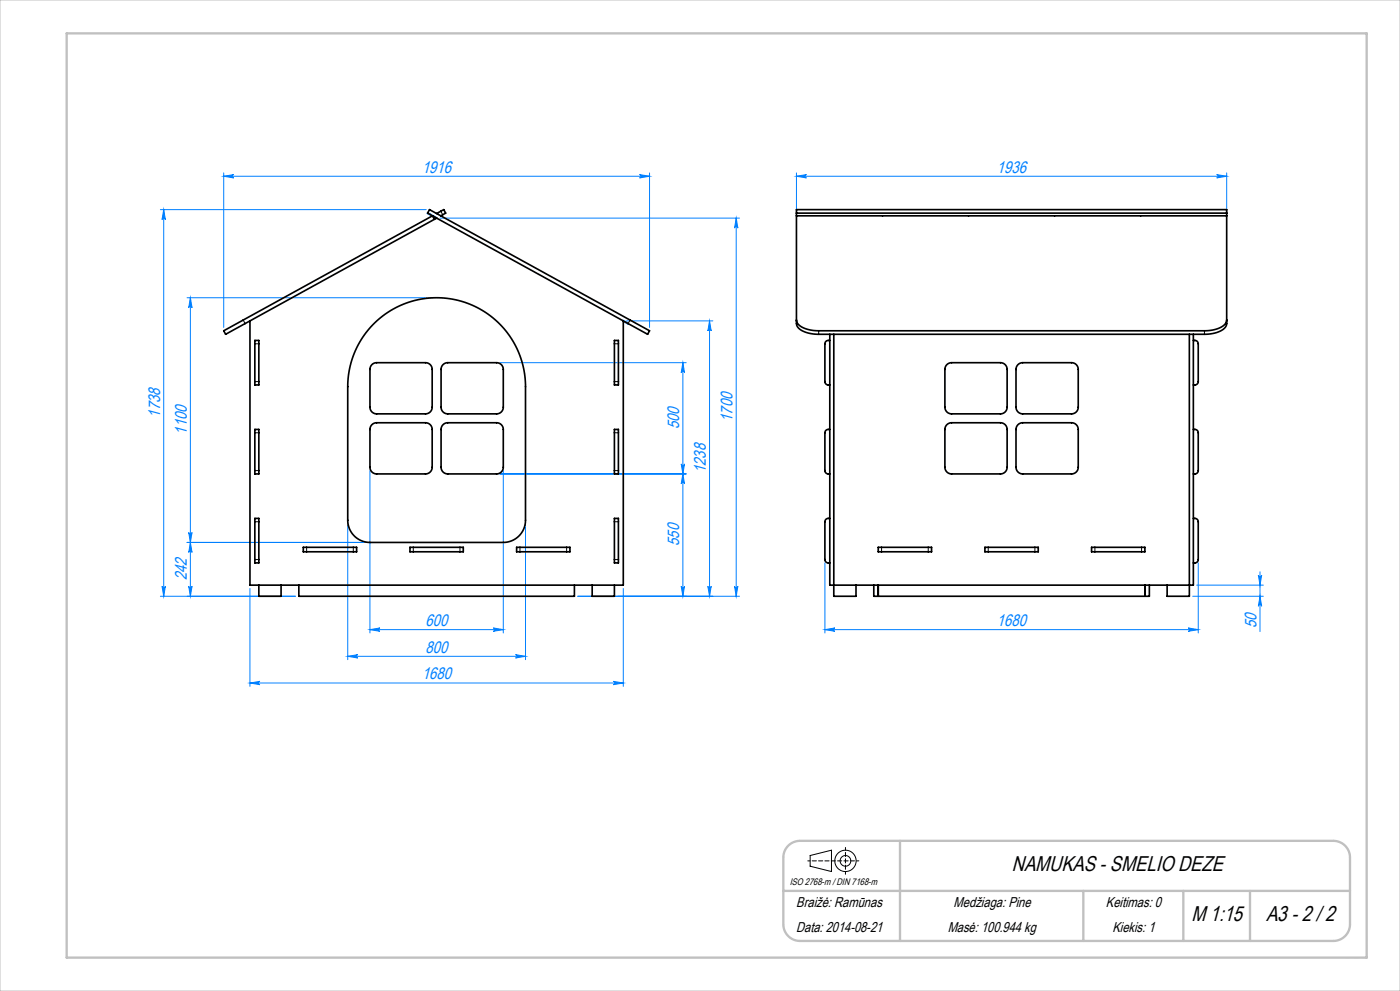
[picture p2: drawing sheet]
<svg xmlns="http://www.w3.org/2000/svg" width="420mm" height="297mm" viewBox="0 0 420 297" stroke-linecap="round" stroke-linejoin="round" font-family="sans-serif">
<g fill="none" stroke="#000" stroke-width=".3">
<path d="M243 256.4l6.4-1.6v6.4l-6.4-1.6z"/>
<circle cx="253.6" cy="258" r="3.2"/>
<circle cx="253.6" cy="258" r="1.6"/>
</g>
<path d="M240 252a5 5 0 0 0-5 5M400 252a5 5 0 0 1 5 5M235 277a5 5 0 0 0 5 5M405 277a5 5 0 0 1-5 5" fill="none" stroke="#c0c0c0" stroke-width=".7" stroke-linecap="butt"/>
<g fill="none" stroke="#0080ff" stroke-width=".3">
<path d="M67.1 52.8l3-.5a.5 .5 0 0 0-.5 .5 .5 .5 0 0 0 .5 .5zM67.1 51.8v46.3M67.1 52.8h127.8M191.9 52.3l3 .5-3 .5a.5 .5 0 0 0 .4-.5 .5 .5 0 0 0-.4-.5zM194.9 51.8v46.3M238.9 52.8l3-.5a.5 .5 0 0 0-.4 .5 .5 .5 0 0 0 .4 .5zM238.9 52.8h129.1M238.9 51.8v11.9M365 52.3l3 .5-3 .5a.5 .5 0 0 0 .5-.5 .5 .5 0 0 0-.5-.5zM368 51.8v11.9M48.1 62.8h79.8M49.1 62.8l.5 3a.5 .5 0 0 0-.5-.5 .5 .5 0 0 0-.5 .5z"/>
<path d="M49.1 62.8v115.9M132 65.4h89.9M220.9 65.4l.5 3a.5 .5 0 0 0-.5-.5 .5 .5 0 0 0-.5 .5zM220.9 65.4v113.3M56.1 89.2h73.9M57.1 89.2l.5 3a.5 .5 0 0 0-.5-.4 .5 .5 0 0 0-.5 .4zM57.1 89.2v89.5M188 96.2h25.9M212.9 96.2v82.5M212.9 96.2l.5 3a.5 .5 0 0 0-.5-.5 .5 .5 0 0 0-.5 .5zM150 108.7h55.9M204.9 108.7v70"/>
<path d="M204.9 108.7l.5 3a.5 .5 0 0 0-.5-.5 .5 .5 0 0 0-.5 .5zM204.4 139a.5 .5 0 0 0 .5 .5 .5 .5 0 0 0 .5-.5l-.5 3zM56.6 159.6a.5 .5 0 0 0 .5 .4 .5 .5 0 0 0 .5-.4l-.5 3zM104.3 156.9v40.8M111 141v48.7M150 142h55.9M151 141v48.7M157.7 156.9v40.8M204.9 142l.5 3a.5 .5 0 0 0-.5-.4 .5 .5 0 0 0-.5 .4zM48.6 175.7a.5 .5 0 0 0 .5 .5 .5 .5 0 0 0 .5-.5l-.5 3zM56.6 175.7a.5 .5 0 0 0 .5 .5 .5 .5 0 0 0 .5-.5l-.5 3zM57.1 162.6l.5 3a.5 .5 0 0 0-.5-.5 .5 .5 0 0 0-.5 .5z"/>
<path d="M75 176.4v29.3M88.7 178.7h-40.6M110 162.6h-53.9M173.3 178.7h48.6M187 176.4v29.3M204.4 175.7a.5 .5 0 0 0 .5 .5 .5 .5 0 0 0 .5-.5l-.5 3zM212.4 175.7a.5 .5 0 0 0 .5 .5 .5 .5 0 0 0 .5-.5l-.5 3zM220.4 175.7a.5 .5 0 0 0 .5 .5 .5 .5 0 0 0 .5-.5l-.5 3zM247.5 168.7v21M357.8 178.7h21.2M359 175.4h20M359.5 168.7v21"/>
<path d="M377.5 172.4a.5 .5 0 0 0 .5 .4 .5 .5 0 0 0 .5-.4l-.5 3zM378 171.4v17.9M378 178.7l.5 3a.5 .5 0 0 0-.5-.5 .5 .5 0 0 0-.5 .5zM104.3 196.7l3-.5a.5 .5 0 0 0-.5 .5 .5 .5 0 0 0 .5 .5zM104.3 196.7h53.4M111 188.7l3-.5a.5 .5 0 0 0-.5 .5 .5 .5 0 0 0 .5 .5zM111 188.7h40M148 188.2l3 .5-3 .5a.5 .5 0 0 0 .5-.5 .5 .5 0 0 0-.5-.5zM154.7 196.2l3 .5-3 .5a.5 .5 0 0 0 .4-.5 .5 .5 0 0 0-.4-.5zM247.5 188.7l3-.5a.5 .5 0 0 0-.5 .5 .5 .5 0 0 0 .5 .5zM247.5 188.7h112M356.5 188.2l3 .5-3 .5a.5 .5 0 0 0 .4-.5 .5 .5 0 0 0-.4-.5z"/>
<path d="M75 204.7l3-.5a.5 .5 0 0 0-.5 .5 .5 .5 0 0 0 .5 .5zM75 204.7h112M184 204.2l3 .5-3 .5a.5 .5 0 0 0 .5-.5 .5 .5 0 0 0-.5-.5z"/>
</g>
<path d="M242.3 258h15.4" fill="none" stroke="#000" stroke-width=".3" stroke-dasharray="1.3 .6" stroke-dashoffset=".6"/>
<path d="M253.6 254v8" fill="none" stroke="#000" stroke-width=".3" stroke-dasharray="1.3 .6" stroke-dashoffset=".4"/>
<path d="M403.7 287h6.3M410 287v-6.3" fill="none" stroke="#c0c0c0" stroke-width=".3" stroke-dasharray="15.2 1.3 1.3 1.3" stroke-dashoffset="14"/>
<path d="M0 0h420v297h-420z" fill="none" stroke="#c0c0c0" stroke-width=".3"/>
<path d="M20 10h390v277h-390zM235 257v20M240 252h160M270 252v30M405 257v20M235 267h170M325 267v15M355 267v15M375 267v15M240 282h160" fill="none" stroke="#c0c0c0" stroke-width=".7"/>
<path d="M128.3 63.9l2.7 1.5M186.9 96.1l1.5 .8" fill="none" stroke="#0080ff" stroke-width=".7"/>
<g fill="#0080ff">
<path d="M212.9 96.2l.5 3a.5 .5 0 0 0-.5-.5 .5 .5 0 0 0-.5 .5zM212.4 175.7a.5 .5 0 0 0 .5 .5 .5 .5 0 0 0 .5-.5l-.5 3zM220.9 65.4l.5 3a.5 .5 0 0 0-.5-.5 .5 .5 0 0 0-.5 .5zM220.4 175.7a.5 .5 0 0 0 .5 .5 .5 .5 0 0 0 .5-.5l-.5 3z"/>
<path d="M67.1 52.8l3-.5a.5 .5 0 0 0-.5 .5 .5 .5 0 0 0 .5 .5zM191.9 52.3l3 .5-3 .5a.5 .5 0 0 0 .4-.5 .5 .5 0 0 0-.4-.5zM75 204.7l3-.5a.5 .5 0 0 0-.5 .5 .5 .5 0 0 0 .5 .5zM184 204.2l3 .5-3 .5a.5 .5 0 0 0 .5-.5 .5 .5 0 0 0-.5-.5zM104.3 196.7l3-.5a.5 .5 0 0 0-.5 .5 .5 .5 0 0 0 .5 .5zM154.7 196.2l3 .5-3 .5a.5 .5 0 0 0 .4-.5 .5 .5 0 0 0-.4-.5zM111 188.7l3-.5a.5 .5 0 0 0-.5 .5 .5 .5 0 0 0 .5 .5zM148 188.2l3 .5-3 .5a.5 .5 0 0 0 .5-.5 .5 .5 0 0 0-.5-.5zM247.5 188.7l3-.5a.5 .5 0 0 0-.5 .5 .5 .5 0 0 0 .5 .5zM356.5 188.2l3 .5-3 .5a.5 .5 0 0 0 .4-.5 .5 .5 0 0 0-.4-.5z"/>
<path d="M238.9 52.8l3-.5a.5 .5 0 0 0-.4 .5 .5 .5 0 0 0 .4 .5zM365 52.3l3 .5-3 .5a.5 .5 0 0 0 .5-.5 .5 .5 0 0 0-.5-.5z"/>
<path d="M48.6 175.7a.5 .5 0 0 0 .5 .5 .5 .5 0 0 0 .5-.5l-.5 3zM49.1 62.8l.5 3a.5 .5 0 0 0-.5-.5 .5 .5 0 0 0-.5 .5zM204.4 175.7a.5 .5 0 0 0 .5 .5 .5 .5 0 0 0 .5-.5l-.5 3zM204.9 142l.5 3a.5 .5 0 0 0-.5-.4 .5 .5 0 0 0-.5 .4zM204.4 139a.5 .5 0 0 0 .5 .5 .5 .5 0 0 0 .5-.5l-.5 3zM204.9 108.7l.5 3a.5 .5 0 0 0-.5-.5 .5 .5 0 0 0-.5 .5zM56.6 159.6a.5 .5 0 0 0 .5 .4 .5 .5 0 0 0 .5-.4l-.5 3zM57.1 89.2l.5 3a.5 .5 0 0 0-.5-.4 .5 .5 0 0 0-.5 .4zM378 178.7l.5 3a.5 .5 0 0 0-.5-.5 .5 .5 0 0 0-.5 .5zM377.5 172.4a.5 .5 0 0 0 .5 .4 .5 .5 0 0 0 .5-.4l-.5 3z"/>
<path d="M57.1 162.6l.5 3a.5 .5 0 0 0-.5-.5 .5 .5 0 0 0-.5 .5zM56.6 175.7a.5 .5 0 0 0 .5 .5 .5 .5 0 0 0 .5-.5l-.5 3z"/>
</g>
<g fill="none" stroke="#000" stroke-width=".5">
<path d="M128.9 62.8l66 36.3-.6 1.1-66-36.3zM131 64l2.1-1.2 .6 1.1-1.5 .8M131 65.4l-.7 .3M238.9 62.8h129.1v34.2a3.9 3.9 0 0 1-3.6 2.8l-3.1 .4h-115.7a7.6 7.6 0 0 1-6.5-2.5l-.2-.7zM238.9 64.7h129.1M238.9 63.9h129.1M67.1 99.1l62.6-34.4 .6 1-62.6 34.5zM75 96.2v79.2h112v-79.2M111.9 97.3a26.7 26.7 0 0 1 29.1-6.1 26.7 26.7 0 0 1 16.7 24.7v40a6.7 6.7 0 0 1-6.7 6.7h-40a6.7 6.7 0 0 1-6.7-6.7v-40a26.7 26.7 0 0 1 7.6-18.6zM238.9 95.9a3.9 3.9 0 0 0 3.6 2.9l3.1 .3h115.7a7.6 7.6 0 0 0 6.5-2.4l.2-.8M76.5 102h1.2v13.4h-1.2zM111.6 109.3l1.4-.6h14.7l1.2 .4 .6 .7 .2 .9v11.3l-.5 1.3-.7 .5-.8 .2h-14.7l-1.3-.4-.5-.7-.2-.9v-11.3z"/>
<path d="M132.9 109.3l1.4-.6h14.7l1.2 .4 .6 .7 .2 .9v11.3l-.4 1.3-.7 .5-.9 .2h-14.7l-1.2-.4-.6-.7-.2-.9v-11.3zM184.3 102h1.2v13.4h-1.2zM248.9 102a1.16 1.16 0 0 0-1.4 .7l.1 12.1a1.18 1.18 0 0 0 1.3 .6M248.9 100.2v75.2h109.1v-75.2M250.1 100.2v78.5h6.7v-3.3M284.1 109.3l1.4-.6h14.6l1.3 .4 .5 .7 .2 .9v11.3l-.4 1.3-.7 .5-.9 .2h-14.6l-1.3-.4-.5-.7-.2-.9v-11.3zM305.4 109.3l1.4-.6h14.7l1.2 .4 .6 .7 .2 .9v11.3l-.5 1.3-.7 .5-.8 .2h-14.7l-1.2-.4-.6-.7-.2-.9v-11.3zM356.8 100.2v78.5h-6.7v-3.3M358 102a1.16 1.16 0 0 1 1.4 .7v12.1a1.18 1.18 0 0 1-1.4 .6M76.5 128.7h1.2v13.3h-1.2zM111.6 127.3l1.4-.6h14.7l1.2 .4 .6 .7 .2 .9v11.3l-.5 1.3-.7 .5-.8 .2h-14.7l-1.3-.4-.5-.7-.2-.9v-11.3zM132.9 127.3l1.4-.6h14.7l1.2 .4 .6 .7 .2 .9v11.3l-.4 1.3-.7 .5-.9 .2h-14.7l-1.2-.4-.6-.7-.2-.9v-11.3z"/>
<path d="M184.3 128.7h1.2v13.3h-1.2zM248.9 128.7a1.16 1.16 0 0 0-1.4 .7l.1 12.1a1.18 1.18 0 0 0 1.3 .5M284.1 127.3l1.4-.6h14.6l1.3 .4 .5 .7 .2 .9v11.3l-.4 1.3-.7 .5-.9 .2h-14.6l-1.3-.4-.5-.7-.2-.9v-11.3zM305.4 127.3l1.4-.6h14.7l1.2 .4 .6 .7 .2 .9v11.3l-.5 1.3-.7 .5-.8 .2h-14.7l-1.2-.4-.6-.7-.2-.9v-11.3zM358 128.7a1.16 1.16 0 0 1 1.4 .7v12.1a1.18 1.18 0 0 1-1.4 .5M76.5 155.4h1.2v13.3h-1.2zM184.3 155.4h1.2v13.3h-1.2zM248.9 155.4a1.16 1.16 0 0 0-1.4 .7l.1 12.1a1.18 1.18 0 0 0 1.3 .5M358 155.4a1.16 1.16 0 0 1 1.4 .7v12.1a1.18 1.18 0 0 1-1.4 .5M77.7 175.4v3.3h6.6v-3.3M89.7 175.4v3.3h82.6v-3.3M91 164h16v1.4h-16z"/>
<path d="M123 164h16v1.4h-16zM155 164h16v1.4h-16zM177.7 175.4v3.3h6.6v-3.3M262.1 175.4v3.3h82.7v-3.3M263.5 164h16v1.4h-16zM263.5 175.4v3.3M295.5 164h16v1.4h-16zM327.5 164h16v1.4h-16zM343.5 175.4v3.3"/>
</g>
<g fill="none" stroke="#000" stroke-width=".3" stroke-dasharray="6.3 1.3 1.3 1.3 1.3 1.3">
<path d="M132.8 64.4l-.6-1.1M73 95.9l.5 1.1M189 95.9l-.6 1.1M245.6 99.1v1.1M76.5 114.4h1.2M77.7 103h-1.2M184.3 103h1.2M185.5 114.4h-1.2M361.3 100.2v-1.1M77.7 129.7h-1.2M184.3 129.7h1.2M76.5 141h1.2"/>
<path d="M77.7 156.4h-1.2M184.3 156.4h1.2M185.5 141h-1.2M76.5 167.7h1.2M92 164v1.4M106 165.4v-1.4M124 164v1.4M138 165.4v-1.4M156 164v1.4M170 165.4v-1.4M185.5 167.7h-1.2M264.5 164v1.4"/>
<path d="M278.5 165.4v-1.4M296.5 164v1.4M310.5 165.4v-1.4M328.5 164v1.4M342.5 165.4v-1.4"/>
</g>
<g font-size="6.4">
<text x="303.6" y="261.1">NAMUKAS - SMELIO DEZE</text>
<text x="357.5" y="276.1">M 1:15</text>
<text x="379.8" y="276.1">A3 - 2 / 2</text>
</g>
<g font-size="5" fill="#0080ff">
<text x="126.6" y="51.7">1916</text>
<text x="299.1" y="51.7">1936</text>
<text x="48" y="125.1" transform="rotate(-90 48 125.1)">1738</text>
<text x="56" y="130.3" transform="rotate(-90 56 130.3)">1100</text>
<text x="203.8" y="128.7" transform="rotate(-90 203.8 128.7)">500</text>
<text x="219.8" y="126.4" transform="rotate(-90 219.8 126.4)">1700</text>
<text x="211.8" y="141.8" transform="rotate(-90 211.8 141.8)">1238</text>
<text x="203.8" y="163.7" transform="rotate(-90 203.8 163.7)">550</text>
<text x="56" y="173.9" transform="rotate(-90 56 173.9)">242</text>
<text x="127.7" y="187.6">600</text>
<text x="299.1" y="187.6">1680</text>
<text x="376.9" y="188.2" transform="rotate(-90 376.9 188.2)">50</text>
<text x="127.7" y="195.6">800</text>
<text x="126.6" y="203.6">1680</text>
</g>
<g font-size="4.3">
<text x="238.9" y="271.8">Braižė: Ramūnas</text>
<text x="286.1" y="271.9">Medžiaga: Pine</text>
<text x="331.8" y="271.9">Keitimas: 0</text>
<text x="238.9" y="279.4">Data: 2014-08-21</text>
<text x="284.3" y="279.4">Masė: 100.944 kg</text>
<text x="333.7" y="279.4">Kiekis: 1</text>
</g>
<text font-size="2.8" x="236.9" y="265.4">ISO 2768-m / DIN 7168-m</text>
</svg>
